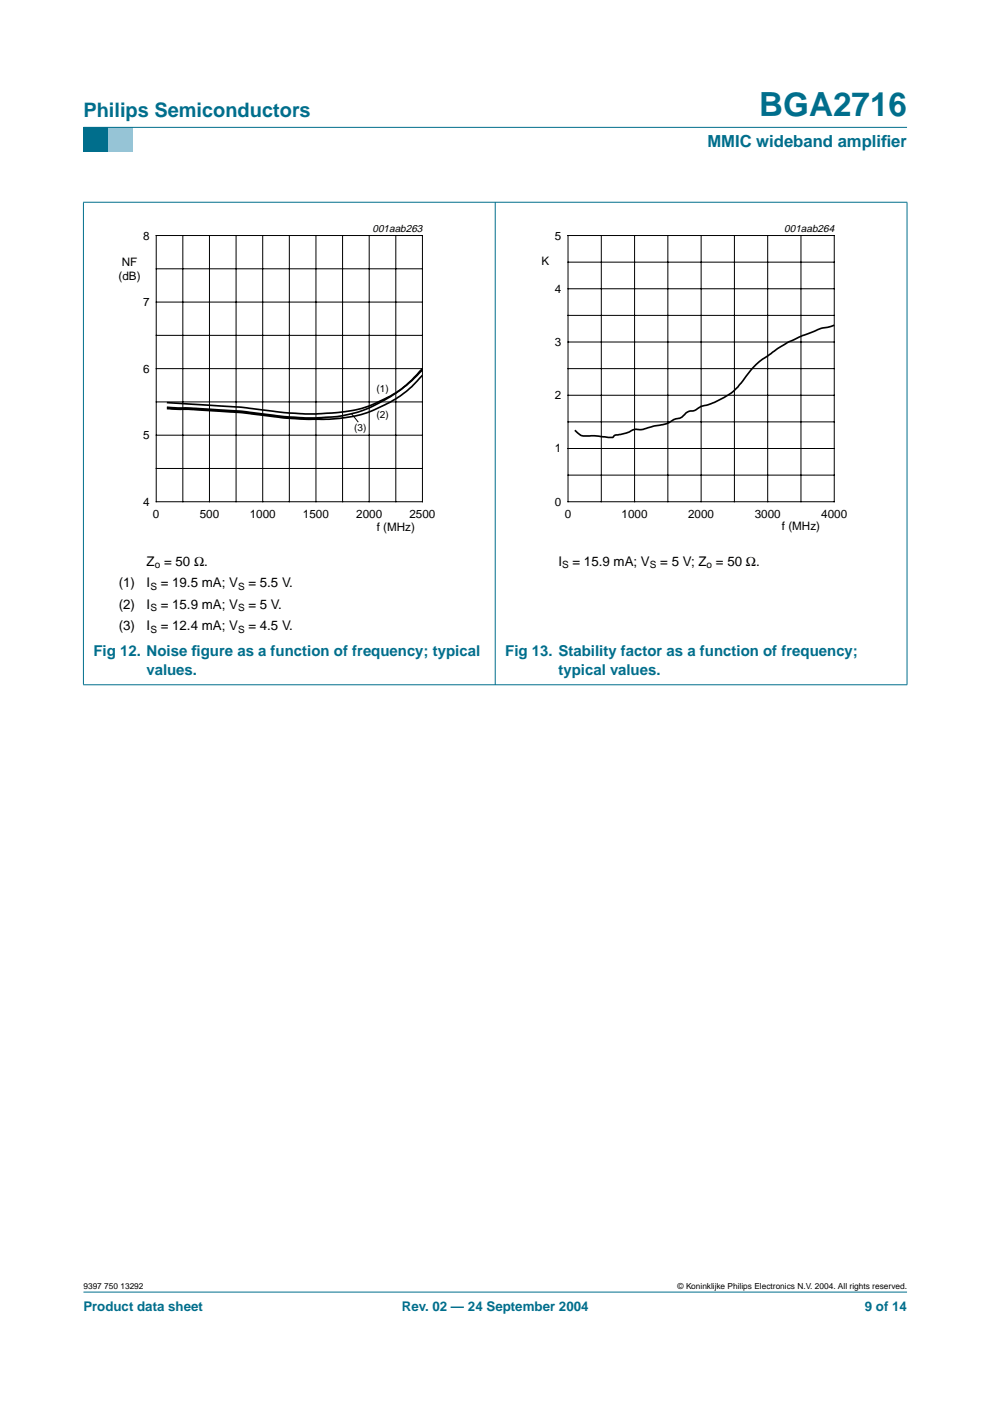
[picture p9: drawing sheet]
<svg xmlns="http://www.w3.org/2000/svg" width="210mm" height="297mm" viewBox="0 0 210 297" stroke-linecap="round" stroke-linejoin="round" font-family="sans-serif">
<path d="M17.7 273.9h174.6z" fill="#006e8c" stroke="#006e8c" stroke-width=".21"/>
<path d="M17.7 27h5.3v5.3h-5.3z" fill-rule="evenodd" fill="#006e8c"/>
<path d="M23 27h5.3v5.3h-5.3z" fill-rule="evenodd" fill="#96c4d6"/>
<g fill="#006e8c" stroke="#006e8c" stroke-width=".21">
<path d="M17.7 27h174.6z"/>
<path d="M17.7 42.9v102.2z"/>
<path d="M105 42.8v102.4z"/>
<path d="M192.3 42.9v102.2z"/>
<path d="M17.6 42.9h174.8z"/>
<path d="M17.6 145.2h174.8z"/>
</g>
<path d="M20.4 47.1h81.9v66.3h-81.9zM107.7 47.1h81.9v66.3h-81.9z" fill="none" stroke="#fff" stroke-width=".21"/>
<g fill="none" stroke="#000" stroke-width=".21">
<path d="M33.1 49.9h56.5v56.5h-56.5zM33.1 57h56.5M38.8 49.9v56.5M44.4 49.9v56.5M50.1 49.9v56.5M55.7 49.9v56.5M61.3 49.9v56.5M67 49.9v56.5M72.6 49.9v56.5M78.3 49.9v56.5M83.9 49.9v56.5M120.4 49.9h56.5v56.5h-56.5z"/>
<path d="M120.4 55.6h56.5M127.5 49.9v56.5M134.5 49.9v56.5M141.6 49.9v56.5M148.7 49.9v56.5M155.7 49.9v56.5M162.8 49.9v56.5M169.8 49.9v56.5M33.1 78.2h56.5M33.1 71.1h56.5M33.1 64h56.5M120.4 78.2h56.5"/>
<path d="M120.4 66.9h56.5M120.4 61.2h56.5M120.4 72.5h56.5M33.1 99.3h56.5M33.1 92.3h56.5M33.1 85.2h56.5M74.5 87.7l1.5 1.8M120.4 89.4h56.5M120.4 83.8h56.5M120.4 95.1h56.5M120.4 100.7h56.5"/>
</g>
<path d="M89.6 78.2a27.3 27.3 0 0 1-9.1 7.2 26.4 26.4 0 0 1-13 3.2 101.8 101.8 0 0 1-16.9-1.5l-15.2-.8M89.6 79.6a22.5 22.5 0 0 1-8 6.2 23.4 23.4 0 0 1-9.5 2.9 65.1 65.1 0 0 1-14.1-.4 217.7 217.7 0 0 0-22.1-1.6l-.5-.1M89.6 78.5a25.1 25.1 0 0 1-8 6 22.9 22.9 0 0 1-9.5 2.9l-3.4 .3a75.8 75.8 0 0 1-16.4-1.2l-16.9-1.1M176.9 69a36.3 36.3 0 0 0-13.8 6.2 17 17 0 0 0-6 6 10.6 10.6 0 0 1-3.5 3l-2.1 1.1-1.4 .5a4.4 4.4 0 0 0-2.9 1.2l-.1 .1a2.75 2.75 0 0 0-2.5 1.3l-1.6 .5a7 7 0 0 1-4.2 1.4l-1.4 .4a4.5 4.5 0 0 1-2.8 .4l-1.8 .7-2.5 .5-.4 .4-3.8-.3h-2.5l-.5-.1-1.2-1.1" fill="none" stroke="#000" stroke-width=".35"/>
<text font-size="7.1" fill="#006e8c" x="160.9" y="24.7">BGA2716</text>
<text font-size="4.2" fill="#006e8c" x="17.7" y="24.9">Philips Semiconductors</text>
<g font-size="3.5" fill="#006e8c">
<text x="150" y="31.1">MMIC wideband amplif</text>
<text x="186.8" y="31.1">ier</text>
</g>
<g font-size="3.2" fill="#006e8c">
<text x="19.8" y="139.2">Fig 12. Noise f</text>
<text x="31.1" y="143.1">values.</text>
<text x="40.6" y="139.2">igure as a function of frequency; typical</text>
<text x="107.1" y="139.2">Fig 13. Stability factor as a function of frequency;</text>
<text x="118.4" y="143.1">typical values.</text>
</g>
<g font-size="2.8">
<text x="31.1" y="119.9">Z = 50 Ω.</text>
<text x="118.4" y="119.9">I</text>
<text x="121.4" y="119.9">= 15.9 mA; V</text>
<text x="140" y="119.9">= 5 V; Z = 50 Ω.</text>
<text x="25.2" y="124.5">(1)</text>
<text x="31.1" y="124.5">I</text>
<text x="34.1" y="124.5">= 19.5 mA; V</text>
<text x="52.7" y="124.5">= 5.5 V.</text>
<text x="25.2" y="129.1">(2)</text>
<text x="31.1" y="129.1">I</text>
<text x="34.1" y="129.1">= 15.9 mA; V</text>
<text x="52.7" y="129.1">= 5 V.</text>
<text x="25.2" y="133.7">(3)</text>
<text x="31.1" y="133.7">I</text>
<text x="34.1" y="133.7">= 12.4 mA; V</text>
<text x="52.7" y="133.7">= 4.5 V.</text>
</g>
<g font-size="2.8" fill="#006e8c">
<text x="17.7" y="278">Product data sheet</text>
<text x="85.2" y="278">Rev. 02 — 24 September 2004</text>
<text x="183.4" y="278">9 of 14</text>
</g>
<g font-size="2.5">
<text x="30.3" y="50.8">8</text>
<text x="117.7" y="50.8">5</text>
<text x="25.1" y="59.3">(dB)</text>
<text x="25.8" y="56.3">NF</text>
<text x="114.8" y="56.2">K</text>
<text x="30.3" y="64.9">7</text>
<text x="117.7" y="62.1">4</text>
<text x="117.7" y="73.4">3</text>
<text x="30.3" y="79">6</text>
<text x="117.7" y="84.6">2</text>
<text x="30.3" y="93.1">5</text>
<text x="117.7" y="95.9">1</text>
<text x="30.3" y="107.2">4</text>
<text x="117.7" y="107.2">0</text>
<text x="32.4" y="109.8">0</text>
<text x="42.4" y="109.8">500</text>
<text x="53" y="109.8">1000</text>
<text x="64.2" y="109.8">1500</text>
<text x="75.5" y="109.8">2000</text>
<text x="79.9" y="112.7">f (MHz)</text>
<text x="86.8" y="109.8">2500</text>
<text x="119.7" y="109.8">0</text>
<text x="131.8" y="109.8">1000</text>
<text x="145.9" y="109.8">2000</text>
<text x="160" y="109.8">3000</text>
<text x="165.8" y="112.3">f (MHz)</text>
<text x="174.1" y="109.8">4000</text>
</g>
<g font-size="2.2">
<text x="79" y="49.1">001aab263</text>
<text x="166.3" y="49.1">001aab264</text>
</g>
<g font-size="2.1">
<text x="79.8" y="83.2">(1)</text>
<text x="79.8" y="88.6">(2)</text>
<text x="75.1" y="91.3">(3)</text>
<text x="31.9" y="125">S</text>
<text x="32.8" y="120.4">o</text>
<text x="50.5" y="125">S</text>
<text x="119.2" y="120.4">S</text>
<text x="137.8" y="120.4">S</text>
<text x="149.8" y="120.4">o</text>
<text x="31.9" y="129.6">S</text>
<text x="50.5" y="129.6">S</text>
<text x="31.9" y="134.2">S</text>
<text x="50.5" y="134.2">S</text>
</g>
<g font-size="1.8">
<text x="17.7" y="273.4">9397 750 13292</text>
<text x="143.7" y="273.4">© Koninklijke Philips Electronics N.V. 2004. All rights reserved.</text>
</g>
</svg>
